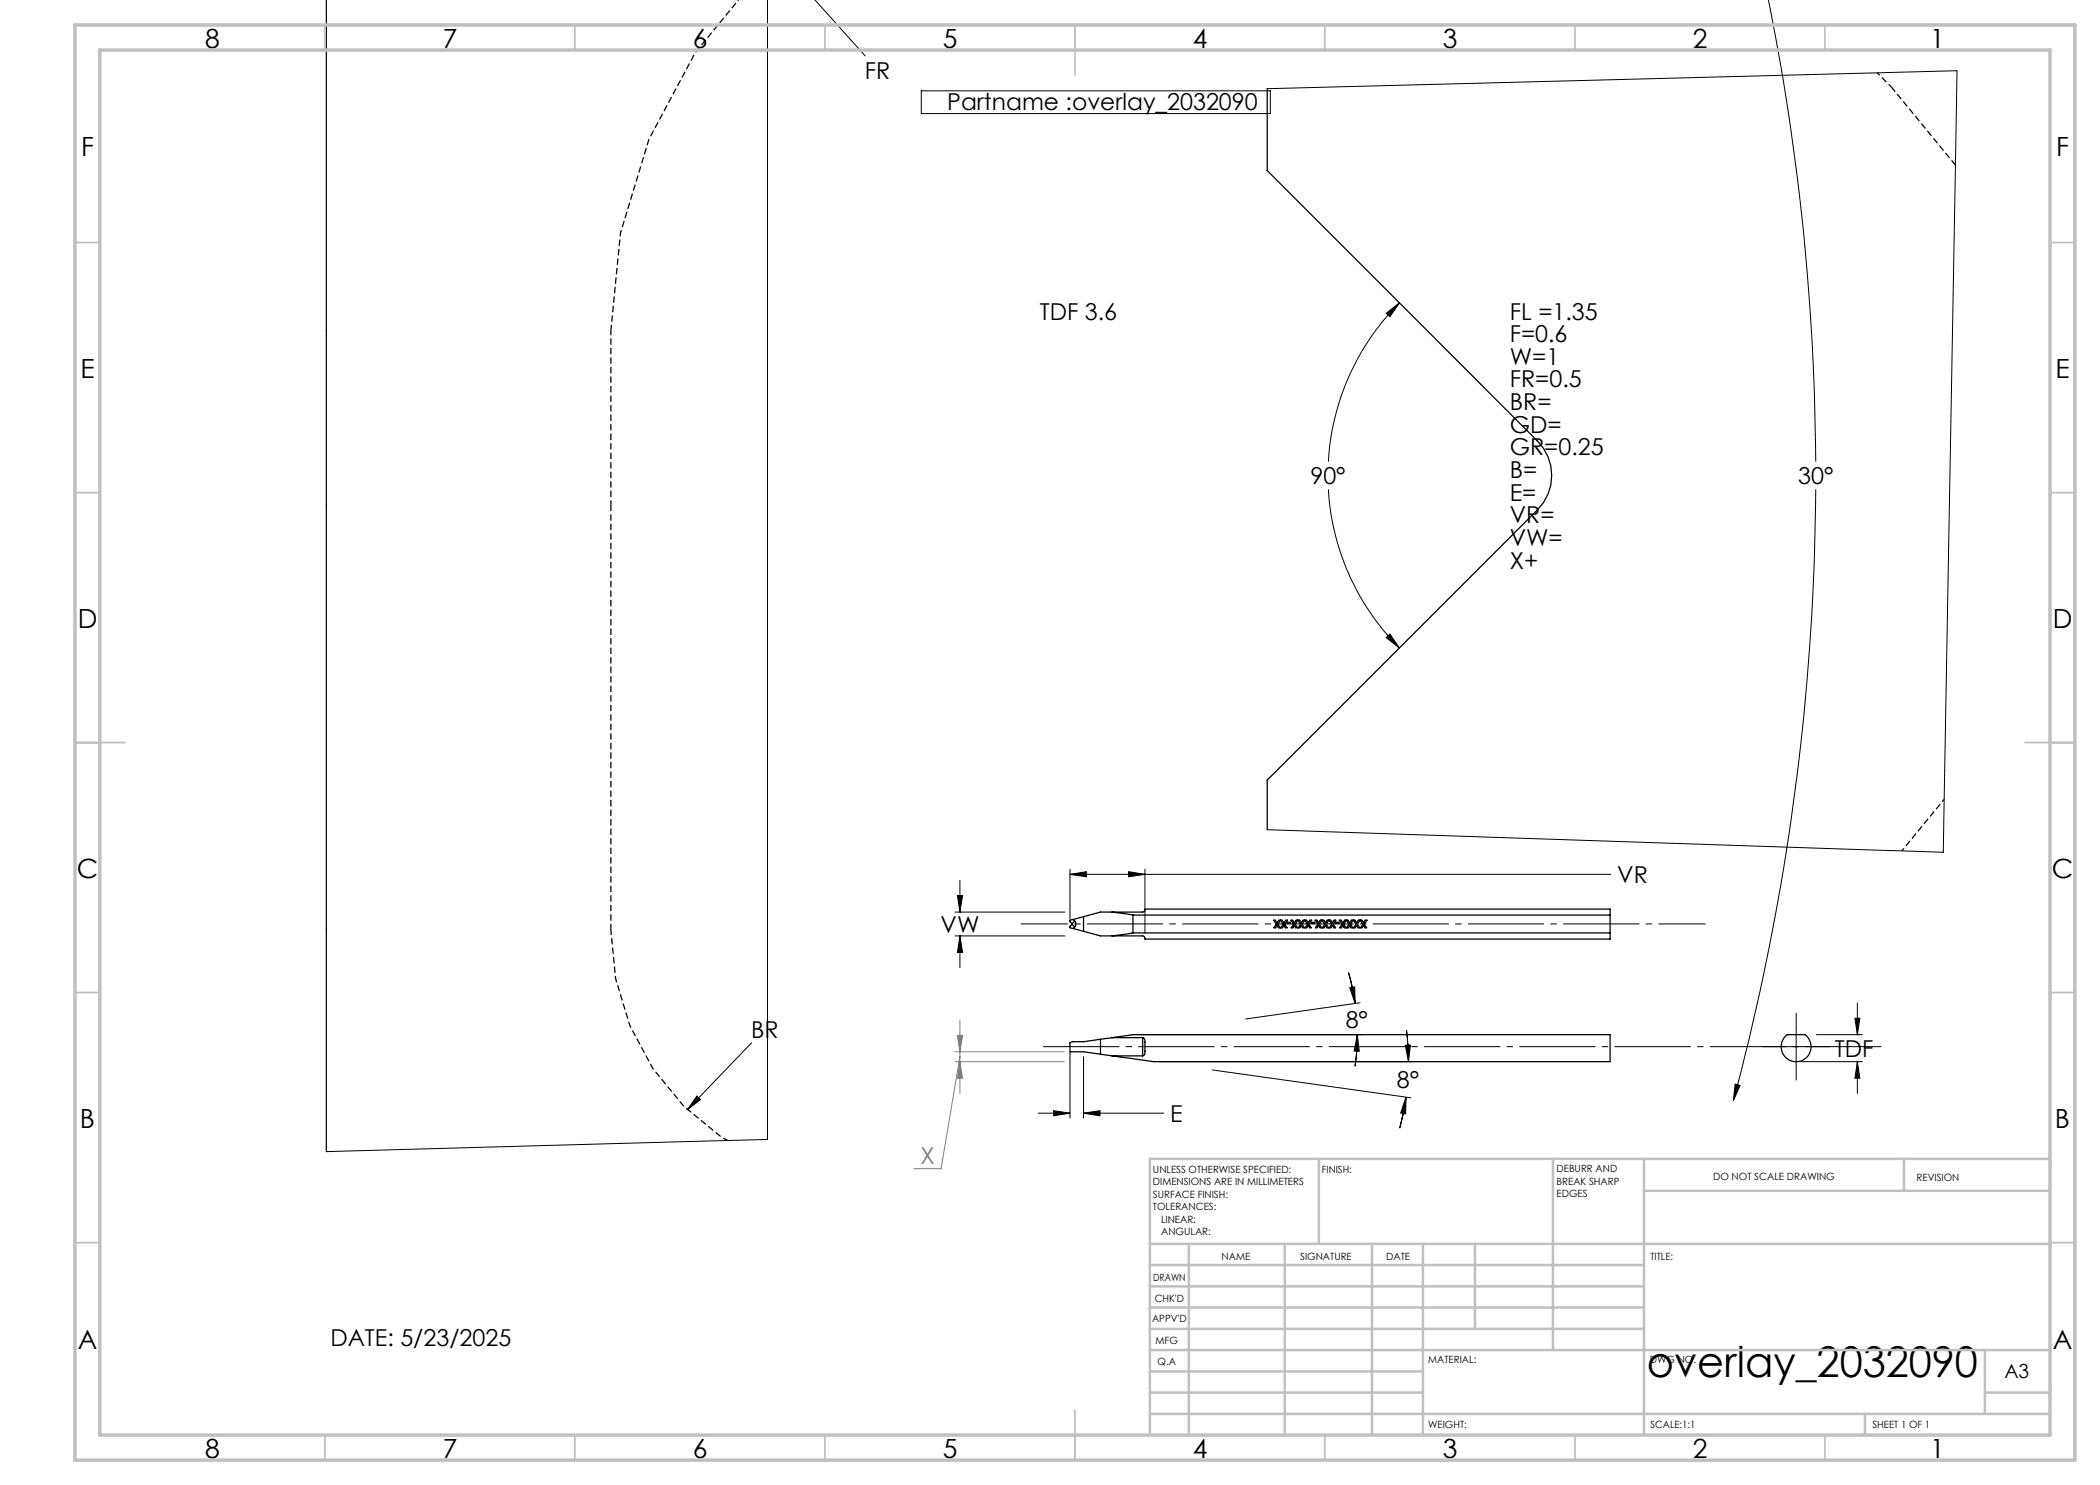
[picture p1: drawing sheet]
<svg xmlns="http://www.w3.org/2000/svg" width="420mm" height="297mm" viewBox="0 0 420 297" stroke-linecap="round" stroke-linejoin="round" font-family="sans-serif">
<g fill="none" stroke="#000" stroke-width=".25">
<path d="M65.3 -.1v230.4M253.4 17.7v16.4l54 54.1a9.8 9.8 0 0 1 0 13.8l-54 54v9.9M214.4 184.9l.5 .5M214.4 184.7v.2M214.4 184.9l-.4 .4v.3l.6 .1M214.6 183.9l-.6 .1v.4l.4 .3M214.6 183.9l.3 .3M214.6 185.7l2.1 .6M214.9 184.2a.81 .81 0 0 1 0 1.2M214.9 184.2l-.5 .5M214.9 185.4l-.3 .3M216.7 186.3l3.4 .9h8.4a.51 .51 0 0 1 .5 .6h93v-1.2"/>
<path d="M216.7 183.3v3M216.7 183.3l-2.1 .6M222.4 182.4l4.2 .6M226.6 186.6l-4.2 .6M226.6 186.6h95.4M226.6 183h95.4M226.6 183v3.6M254.7 184h.4l.3 .6 .4-.6h.6l.4 .6 .3-.6h.4l-.5 .9 .4 .7h-.3l-.3-.5-.3 .5h-.3l.4-.7-.5-.9-.5 .9 .4 .7h-.3l-.3-.5-.3 .5h-.3l.4-.7zM257.5 184.5h.6v.2h-.6zM258.2 184h.3l.4 .6 .3-.6h.7l.3 .6 .4-.6h.7l.4 .6 .3-.6h.3l-.5 .9 .5 .7h-.4l-.2-.5-.4 .5h-.3l.5-.7-.6-.9-.5 .9 .5 .7h-.4l-.3-.5-.2 .5h-.4l.5-.7-.5-.9-.6 .9 .5 .7h-.3l-.3-.5-.3 .5h-.4l.5-.7zM262.4 184.5h.5v.2h-.5zM263 184h.4l.3 .6 .4-.6h.7l.3 .6 .3-.6h.7l.4 .6 .3-.6h.4l-.5 .9 .4 .7h-.3l-.3-.5-.3 .5h-.3l.4-.7-.5-.9-.5 .9 .4 .7h-.3l-.3-.5-.3 .5h-.3l.4-.7-.5-.9-.5 .9 .4 .7h-.3l-.3-.5-.3 .5h-.3l.5-.7z"/>
<path d="M267.2 184.5h.6v.2h-.6zM269.2 184l-.5 .9 .5 .7h-.3l-.3-.5-.3 .5h-.4l.5-.7-.5-.9h.3l.4 .6 .3-.6h.7l.3 .6 .4-.6h.7l.3 .6 .4-.6h.7l.3 .6 .3-.6h.4l-.5 .9 .4 .7h-.3l-.3-.5-.3 .5h-.3l.5-.7-.6-.9-.5 .9 .5 .7h-.4l-.3-.5-.3 .5h-.3l.5-.7-.5-.9M269.3 184l.5 .9-.5 .7h.4l.2-.5 .3 .5h.4l-.5-.7 .5-.9M322 183v-1.2h-93a.49 .49 0 0 1-.5 .6h-8.4l-3.4 .9M322 183v3.6M220.1 207.9l-3.4 .4h-2.2l-.5 .3 .1 1.8h2.6l3.4 .5M220.1 207.9v3M220.1 210.9l2.3 .3M222.4 207.5l4.2-.6h95.4v5.4h-91.2l-8.4-1.1M222.4 211.2h6.1M222.4 207.5h6.1M222.4 207.5l-2.3 .4"/>
<path d="M228.5 207.5h.1a1.37 1.37 0 0 1 .4 1.6v1.2a.74 .74 0 0 1-.4 .9h-.1M228.5 207.5v3.7M357.1 207.3l.3-.4h3.6a3 3 0 0 1 .6 4.3 3 3 0 0 1-4.4 .4 3 3 0 0 1-.1-4.3z"/>
</g>
<path d="M145.5 228.1l-1.2-.7-7.5-6.2-6.2-7.5-4.6-8.6-2.9-9.3-.9-9.8" fill="none" stroke="#000" stroke-width=".25" stroke-dasharray="1.3 .6" stroke-dashoffset=".3" stroke-linecap="butt"/>
<path d="M378.2 17.4l12.9 15.6M122.2 186v-85.1" fill="none" stroke="#000" stroke-width=".25" stroke-dasharray="1.3 .6" stroke-linecap="butt"/>
<path d="M122.2 100.9v-34.7" fill="none" stroke="#000" stroke-width=".25" stroke-dasharray="1.3 .6" stroke-dashoffset=".4" stroke-linecap="butt"/>
<path d="M122.2 66.2l1.9-19.6 5.7-18.7 9.2-17.3 8.7-10.7" fill="none" stroke="#000" stroke-width=".25" stroke-dasharray="1.3 .6" stroke-dashoffset=".1" stroke-linecap="butt"/>
<g fill="none" stroke="#000" stroke-width=".2">
<path d="M153.5 -.1v228l-88.2 2.4M163 -.1l10 11.3M353.7 -.1a479.4 479.4 0 0 1 9.4 92.4M184.3 18.2h69.8v4.5h-69.8zM253.4 17.7l138-3.6-2.7 156.4-135.3-4.6M277.2 62.6l2.7-2-1.9 2.7zM279.9 60.6a48.6 48.6 0 0 0-14.2 31.7M265.7 97.9a48.9 48.9 0 0 0 14.2 31.7M363.1 97.9a485 485 0 0 1-16.4 122.2M277.2 127.5l.8-.7 1.9 2.8zM191.5 179.1h1l-.5 3.3zM192 176.1v6.3"/>
<path d="M214 174.9l3.3-.6v1.1zM214 173.8v10M214 174.9h108.2M225.7 174.3l3.3 .6-3.3 .5zM229 173.8v12.9M191 182.4h22M191 187.2h22M192 187.2l.5 3.3h-1zM192 187.2v6.3M192 182.4h.1M192 187.2h.1M269.7 194.5l1 3.9 .3 2.3"/>
<path d="M269.9 197.6l1-.2 .1 3.3zM139.4 219.2l.7 .7-2.7 2.1zM150.3 208.6l-12.9 13.4M214 210.4v13.2M216.7 211.3v12.3M227.6 206.9h44.9M231.8 212.3h50.9M242.5 214l39.7 5.6M271.5 206.9l.4 3.4-1.1-.1zM271.5 206.9l-.1 3.2-.4 3.2M272 200.6l-22.8 3.2M281.1 209.1l1-.1-.4 3.3z"/>
<path d="M281.2 219.4l-.1 3.4-1-.2zM281.2 219.4l-.5 3.2-.8 3M281.3 206l.4 6.3M347 216.8l1 .3-1.3 3zM355.5 209.3h7.5M359.2 205.6v7.5M360.2 212.3h12.3M363.3 206.9h9.2M371 203.7h1l-.5 3.2zM371.5 212.3l.5 3.3h-1zM371.5 200.6v6.3M371.5 212.3v6.4"/>
<path d="M371.5 212.3h.1M371.5 206.9h.1M207.6 222.6h6.4M210.7 222.1l3.3 .5-3.3 .6zM216.7 222.6l3.3-.5v1.1zM216.7 222.6h16"/>
</g>
<path d="M388.9 159.8l-8.5 10.4" fill="none" stroke="#000" stroke-width=".25" stroke-dasharray="1.3 .6" stroke-dashoffset=".6" stroke-linecap="butt"/>
<path d="M375.4 14.5l2.8 2.9" fill="none" stroke="#000" stroke-width=".25" stroke-dasharray="1.3 .6" stroke-dashoffset=".5" stroke-linecap="butt"/>
<path d="M191 210.4h21.9M191 212.3h21.9M191.5 207.1h1l-.5 3.3zM192 212.3l.5 3.3h-1zM192 204v14.7M192 211.3l-3.8 22.4h-5.4" fill="none" stroke="#808080" stroke-width=".2"/>
<path d="M377.4 209.3h-169.9" fill="none" stroke="#000" stroke-width=".2" stroke-dasharray="15.2 1.3 1.3 1.3" stroke-dashoffset="-1.1" stroke-linecap="butt"/>
<path d="M355.5 209.3h-3M359.2 205.6v-3M359.2 213.1v3M363 209.3h3" fill="none" stroke="#000" stroke-width=".2" stroke-dasharray="15.2 1.3 1.3 1.3" stroke-linecap="butt"/>
<path d="M341.1 184.8h-136.9" fill="none" stroke="#000" stroke-width=".2" stroke-dasharray="15.2 1.3 1.3 1.3" stroke-dashoffset="5.8" stroke-linecap="butt"/>
<g fill="none" stroke="#c0c0c0" stroke-width=".35">
<path d="M65 5v5M115 5v5M165 5v5M215 5v10M265 5v5M315 5v5M365 5v5M15 48.5h5M410 48.5h5M15 98.5h5M410 98.5h5M15 148.5h10"/>
<path d="M405 148.5h10M15 198.5h5M410 198.5h5M15 248.5h5M410 248.5h5M65 287v5M115 287v5M165 287v5M215 282v10M265 287v5M315 287v5M365 287v5"/>
</g>
<g fill="none" stroke="#c0c0c0" stroke-width=".5">
<path d="M263.8 231.8v17M310.6 231.8v38.2M328.8 231.8v55.2M328.8 238.2h81.2M380.8 231.8v6.4M410 231.8h-180v55.2M230 248.8h180M230 257.3h98.8M230 253h98.8M237.8 248.8v38.2M257 248.8v38.2M274.4 248.8v38.2"/>
<path d="M284.6 248.8v38.2M295 248.8v17M230 265.8h98.8M230 261.5h98.8M230 278.5h54.6M230 274.3h54.6M230 270h180M397 278.5h13M397 270v12.8M230 282.8h180M373 282.8v4.2"/>
</g>
<path d="M15 5h400v287h-400zM20 10h390v277h-390z" fill="none" stroke="#c0c0c0" stroke-width=".7"/>
<g fill="#000">
<path d="M214 174.9l3.3-.6v1.1zM225.7 174.3l3.3 .6-3.3 .5z"/>
<path d="M210.7 222.1l3.3 .5-3.3 .6zM216.7 222.6l3.3-.5v1.1zM271.5 206.9l.4 3.4-1.1-.1zM269.9 197.6l1-.2 .1 3.3zM281.2 219.4l-.1 3.4-1-.2zM281.1 209.1l1-.1-.4 3.3zM371.5 212.3l.5 3.3h-1zM371 203.7h1l-.5 3.2zM191.5 179.1h1l-.5 3.3zM192 187.2l.5 3.3h-1zM155.5 -.1h2.6zM139.4 219.2l.7 .7-2.7 2.1zM347 216.8l1 .3-1.3 3zM346.7 -.1h1.3zM277.2 62.6l2.7-2-1.9 2.7zM277.2 127.5l.8-.7 1.9 2.8z"/>
</g>
<path d="M191.5 207.1h1l-.5 3.3zM192 212.3l.5 3.3h-1z" fill="#808080"/>
<text font-size="8.5" x="329.4" y="275.4">overlay_2032090</text>
<g font-size="5.3">
<text x="41" y="9.5">8</text>
<text x="88.5" y="9.5">7</text>
<text x="138.5" y="9.5">6</text>
<text x="188.5" y="9.5">5</text>
<text x="238.5" y="9.5">4</text>
<text x="288.5" y="9.5">3</text>
<text x="338.5" y="9.5">2</text>
<text x="386" y="9.5">1</text>
<text x="16.2" y="31.3">F</text>
<text x="411.2" y="31.3">F</text>
<text x="16.1" y="75.5">E</text>
<text x="411.1" y="75.5">E</text>
<text x="15.5" y="125.5">D</text>
<text x="410.5" y="125.5">D</text>
<text x="15.4" y="175.5">C</text>
<text x="410.4" y="175.5">C</text>
<text x="16" y="225.5">B</text>
<text x="411" y="225.5">B</text>
<text x="15.5" y="269.8">A</text>
<text x="410.5" y="269.8">A</text>
<text x="41" y="291.5">8</text>
<text x="88.5" y="291.5">7</text>
<text x="138.5" y="291.5">6</text>
<text x="188.5" y="291.5">5</text>
<text x="238.5" y="291.5">4</text>
<text x="288.5" y="291.5">3</text>
<text x="338.5" y="291.5">2</text>
<text x="386" y="291.5">1</text>
</g>
<g font-size="4.7">
<text x="173" y="15.7">FR</text>
<text x="189.4" y="22">Partname :overlay_2032090</text>
<text x="208" y="63.9">TDF 3.6</text>
<text x="302" y="63.9">FL =1.35</text>
<text x="302" y="68.4">F=0.6</text>
<text x="302" y="73">W=1</text>
<text x="302" y="77.5">FR=0.5</text>
<text x="302" y="82">BR=</text>
<text x="302" y="86.5">GD=</text>
<text x="302" y="91.1">GR=0.25</text>
<text x="302" y="95.6">B=</text>
<text x="262.1" y="96.8">90°</text>
<text x="302" y="100.1">E=</text>
<text x="359.6" y="96.8">30°</text>
<text x="302" y="104.6">VR=</text>
<text x="302" y="109.2">VW=</text>
<text x="302" y="113.7">X+</text>
<text x="323.5" y="176.6">VR</text>
<text x="188.1" y="186.5">VW</text>
<text x="150.2" y="207.5">BR</text>
<text x="269.1" y="205.6">8°</text>
<text x="367" y="211.4">TDF</text>
<text x="279.4" y="217.6">8°</text>
<text x="234" y="224.4">E</text>
<text x="66.1" y="269.2">DATE: 5/23/2025</text>
</g>
<text font-size="4.7" fill="#808080" x="184.1" y="232.7">X</text>
<text font-size="3.9" x="400.9" y="275.5">A3</text>
<g font-size="2">
<text x="230.6" y="234.6">UNLESS OTHERWISE SPECIFIED:</text>
<text x="230.6" y="237.1">DIMENSIONS ARE IN MILLIMETERS</text>
<text x="230.6" y="239.6">SURFACE FINISH:</text>
<text x="264.4" y="234.6">FINISH:</text>
<text x="311.3" y="234.5">DEBURR AND</text>
<text x="311.3" y="237">BREAK SHARP</text>
<text x="311.3" y="239.5">EDGES</text>
<text x="342.6" y="236">DO NOT SCALE DRAWING</text>
<text x="383.3" y="236.2">REVISION</text>
<text x="230.6" y="242.1">TOLERANCES:</text>
<text x="232.2" y="244.6">LINEAR:</text>
<text x="232.2" y="247.1">ANGULAR:</text>
<text x="244.3" y="252">NAME</text>
<text x="260" y="251.9">SIGNATURE</text>
<text x="277.2" y="251.9">DATE</text>
<text x="330.1" y="251.9">TITLE:</text>
<text x="230.6" y="256.1">DRAWN</text>
<text x="230.9" y="260.3">CHK'D</text>
<text x="230.4" y="264.4">APPV'D</text>
<text x="231.1" y="268.8">MFG</text>
<text x="231.5" y="273">Q.A</text>
<text x="285.6" y="272.5">MATERIAL:</text>
<text x="330" y="272.5">DWG NO.</text>
<text x="285.6" y="285.5">WEIGHT:</text>
<text x="330.1" y="285.6">SCALE:1:1</text>
<text x="374.5" y="285.6">SHEET 1 OF 1</text>
</g>
</svg>
